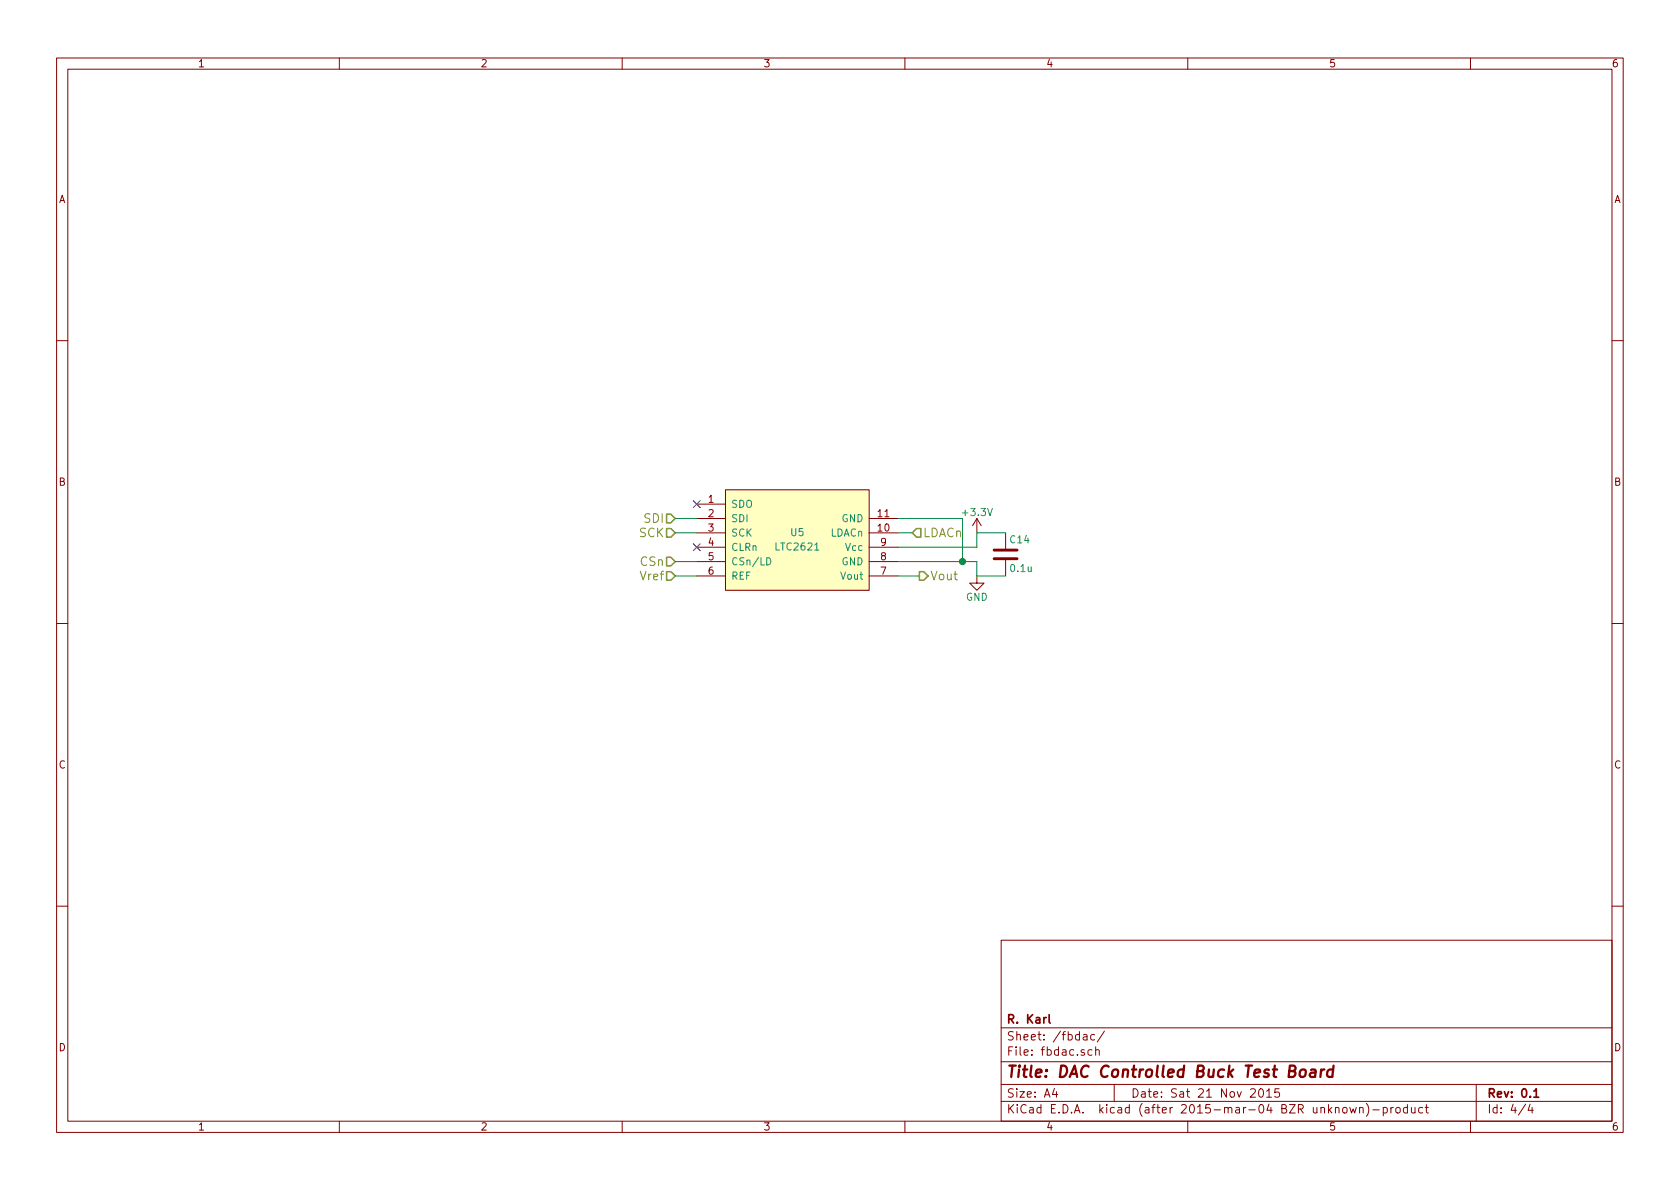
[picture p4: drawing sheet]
EESchema Schematic File Version 2
LIBS:power
LIBS:device
LIBS:transistors
LIBS:conn
LIBS:linear
LIBS:regul
LIBS:74xx
LIBS:cmos4000
LIBS:adc-dac
LIBS:memory
LIBS:xilinx
LIBS:special
LIBS:microcontrollers
LIBS:dsp
LIBS:microchip
LIBS:analog_switches
LIBS:motorola
LIBS:texas
LIBS:intel
LIBS:audio
LIBS:interface
LIBS:digital-audio
LIBS:philips
LIBS:display
LIBS:cypress
LIBS:siliconi
LIBS:opto
LIBS:atmel
LIBS:contrib
LIBS:valves
LIBS:bce
LIBS:stm32
LIBS:digital-buck-cache
EELAYER 25 0
EELAYER END
$Descr A4 11693 8268
encoding utf-8
Sheet 4 4
Title "DAC Controlled Buck Test Board"
Date "Sat 21 Nov 2015"
Rev "0.1"
Comp "R. Karl"
Comment1 ""
Comment2 ""
Comment3 ""
Comment4 ""
$EndDescr
$Comp
L LTC2621 U5
U 1 1
P 5400 3750
F 0 "U5" H 5550 3800 50  0000 C CNN
F 1 "LTC2621" H 5550 3700 50  0000 C CNN
F 2 "Housings_DFN_QFN:DFN-10-1EP_3x3mm_Pitch0.5mm" H 5400 3750 60  0001 C CNN
F 3 "" H 5400 3750 60  0000 C CNN
	1    5400 3750
	1    0    0    -1  
$EndComp
NoConn ~ 4850 3500
NoConn ~ 4850 3800
Text HLabel 4700 4000 0    60   Input ~ 0
Vref
Wire Wire Line
	4700 4000 4850 4000
$Comp
L +3.3V #PWR031
U 1 1
P 6800 3700
F 0 "#PWR031" H 6800 3550 50  0001 C CNN
F 1 "+3.3V" H 6800 3840 50  0000 C CNN
F 2 "" H 6800 3700 60  0000 C CNN
F 3 "" H 6800 3700 60  0000 C CNN
	1    6800 3700
	1    0    0    -1  
$EndComp
Wire Wire Line
	6250 3800 6800 3800
Wire Wire Line
	6800 3800 6800 3700
$Comp
L GND #PWR032
U 1 1
P 6800 4000
F 0 "#PWR032" H 6800 3750 50  0001 C CNN
F 1 "GND" H 6800 3850 50  0000 C CNN
F 2 "" H 6800 4000 60  0000 C CNN
F 3 "" H 6800 4000 60  0000 C CNN
	1    6800 4000
	1    0    0    -1  
$EndComp
Wire Wire Line
	6250 3900 6800 3900
Wire Wire Line
	6800 3900 6800 4000
$Comp
L C C14
U 1 1
P 7000 3850
F 0 "C14" H 7025 3950 50  0000 L CNN
F 1 "0.1u" H 7025 3750 50  0000 L CNN
F 2 "Capacitors_SMD:C_0402" H 7038 3700 30  0001 C CNN
F 3 "" H 7000 3850 60  0000 C CNN
	1    7000 3850
	1    0    0    -1  
$EndComp
Wire Wire Line
	6800 3700 7000 3700
Wire Wire Line
	6800 4000 7000 4000
Wire Wire Line
	6250 3600 6700 3600
Wire Wire Line
	6700 3600 6700 3900
Connection ~ 6700 3900
Text HLabel 6350 3700 2    60   Input ~ 0
LDACn
Wire Wire Line
	6350 3700 6250 3700
Text HLabel 6400 4000 2    60   Output ~ 0
Vout
Wire Wire Line
	6250 4000 6400 4000
Text HLabel 4700 3600 0    60   Input ~ 0
SDI
Text HLabel 4700 3700 0    60   Input ~ 0
SCK
Text HLabel 4700 3900 0    60   Input ~ 0
CSn
Wire Wire Line
	4700 3900 4850 3900
Wire Wire Line
	4700 3700 4850 3700
Wire Wire Line
	4700 3600 4850 3600
$EndSCHEMATC
